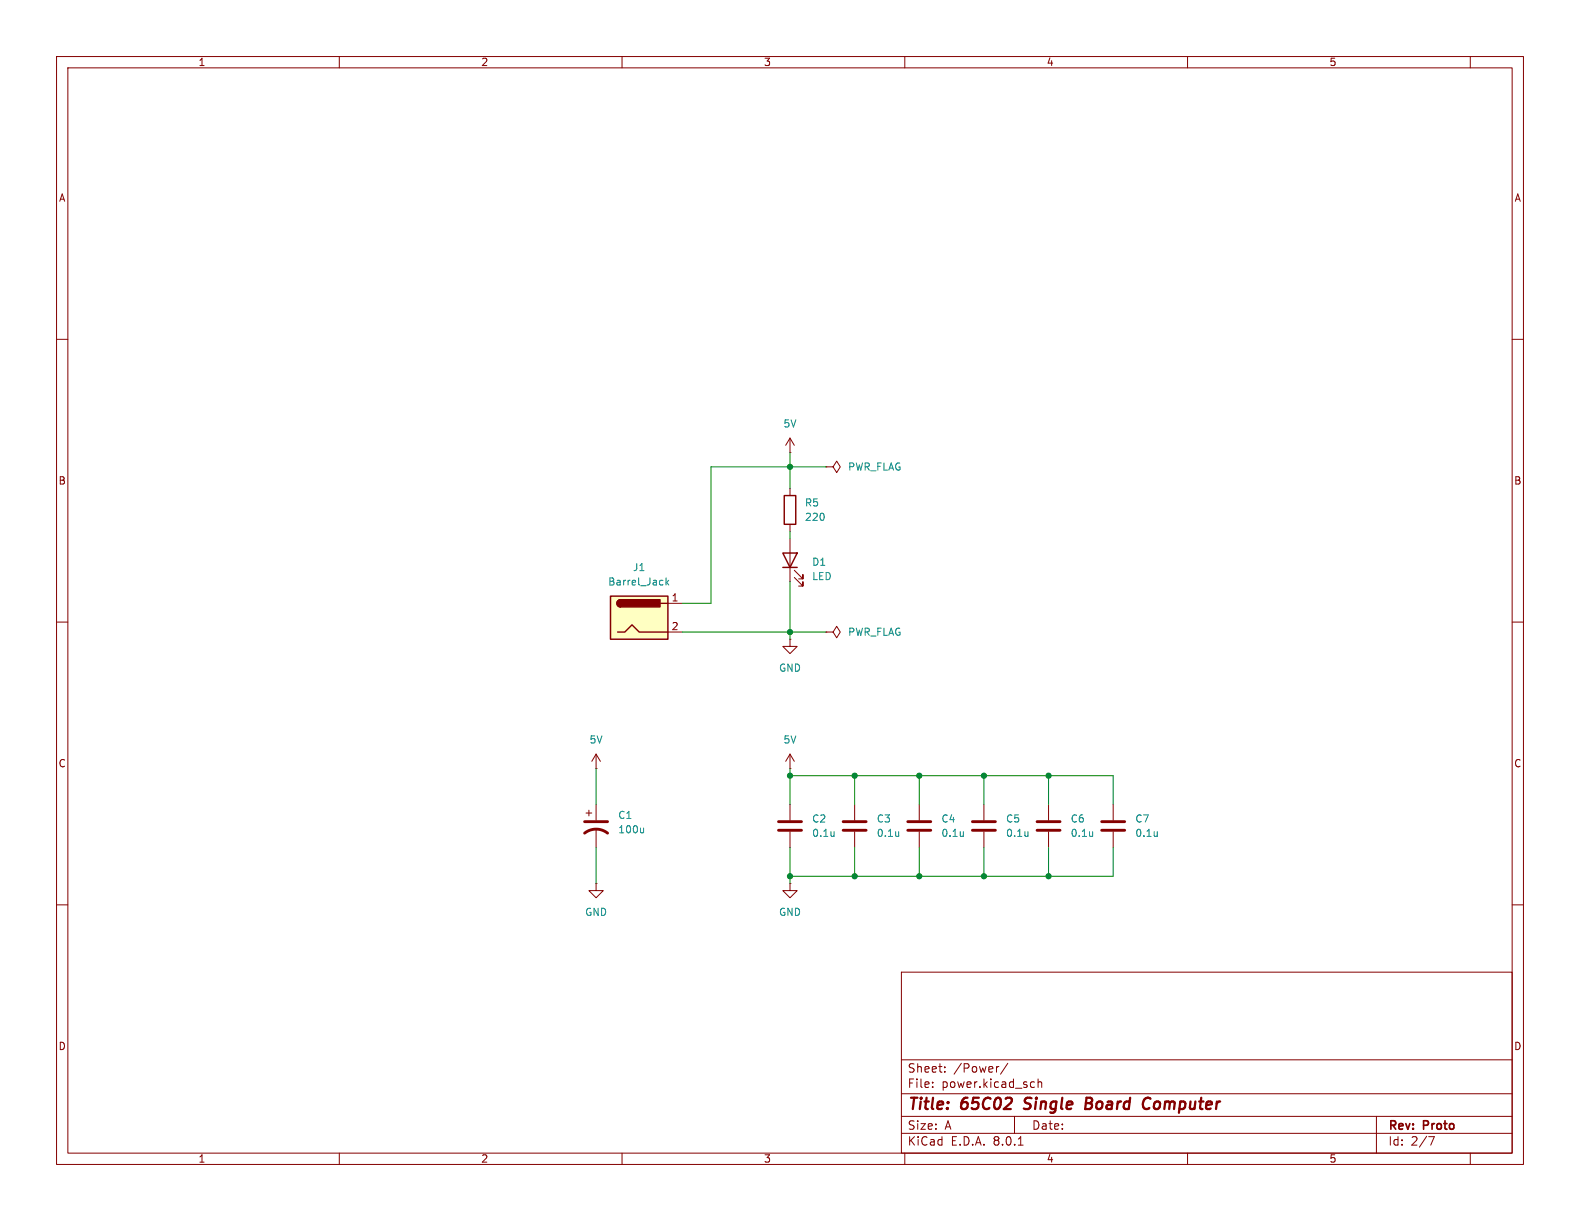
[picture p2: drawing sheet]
<svg xmlns="http://www.w3.org/2000/svg" width="279mm" height="216mm" viewBox="0 0 279 216" stroke-linecap="round" stroke-linejoin="round" font-family="sans-serif">
<g fill="none" stroke="#840000" stroke-width=".18">
<path d="M10 10h259.4v195.9h-259.4zM12 12h255.4v191.9h-255.4zM60 10v2M110 10v2M160 10v2M210 10v2M260 10v2M10 60h2M267.4 60h2M10 110h2M267.4 110h2M10 160h2"/>
<path d="M162.6 142.2v2.8M162.6 147.1v2.8M174 142.2v2.8M174 147.1v2.8M185.4 142.2v2.8M185.4 147.1v2.8M196.8 142.2v2.8M196.8 147.1v2.8M267.4 160h2M159.4 171.9h108v32h-108zM159.4 197.4h108M159.4 193.4h108"/>
<path d="M159.4 187.4h108M164.9 192.1v.2M164.9 191.4v.1M167.1 189.4v.2M167.1 188.7v.1M176.6 188.6l-.2 .1M178.2 188l-1.3 1.9M179.4 197.4v3M182.5 191.3l.4 .1M182.9 192.2l-.4 .1M183.6 191.4l.2-.1 .3 .1 .1 .9M183.6 190.8v1.5"/>
<path d="M243.4 197.4v6.5M60 203.9v2M110 203.9v2M159.4 200.4h108M160 203.9v2M180.1 202.5h.8M210 203.9v2M252.6 201h1l-.6 1.5M260 203.9v2"/>
</g>
<path d="M181 196l.3 .1M181.4 194.3l-.2 .2 .1 .4M192 195.1h.7M192.7 195.1l.3 .1M192.8 194.1h-.7l-.2 2 1-.1M192.9 195l-.2 .1M202.6 194.2a.67 .67 0 0 1 .8 .1M203.2 195.9l-.4 .2" fill="none" stroke="#840000" stroke-width=".4"/>
<path d="M160.5 146.8h4.1M160.5 145.3h4.1M172 146.8h4M172 145.3h4M183.4 146.8h4.1M183.4 145.3h4.1M194.8 146.8h4.1M194.8 145.3h4.1" fill="none" stroke="#840000" stroke-width=".51"/>
<path d="M170.4 147.1v.8M170.4 147.8h-.1M181.8 147.1v.8M181.8 147.8h-.1M193.2 147.1v.8M193.2 147.8h.1M204.6 147.1v.8M204.6 147.8h.1" fill="none" stroke="#008484" stroke-width=".18"/>
<path d="M107.9 105.4h10.2v7.6h-10.2z" fill="#ffffc2"/>
<path d="M138.4 97.8h2.6l-1.3 2.5zM138.7 87.6h2v5.1h-2zM107.9 105.4h10.2v7.6h-10.2zM109.2 111.8h1.3l1.3-1.3 1.2 1.3h5.1M109.7 106a.64 .64 0 0 0-.6 .7 .64 .64 0 0 0 .6 .6M116.8 106.7h1.3M138.4 100.3h2.6" fill="none" stroke="#840000" stroke-width=".25"/>
<g fill="#840000" stroke="#840000" stroke-width=".25">
<path d="M109.3 106.2l.4-.2v1.3a.63 .63 0 0 1-.6-.4 .63 .63 0 0 1 .2-.7z"/>
<path d="M109.7 106h7v1.3h-7z"/>
</g>
<g fill="none" stroke="#840000" stroke-width=".18">
<path d="M139.7 77.5v2.5M139.7 77.5l-.8 1.2M139.7 77.5l.8 1.2M139.7 80h.1M139.7 86.4v1.2M139.7 92.7v1.3M139.7 95.3v7.6M146 82.6h1.3l.7-1.1 .6 1.1-.6 1-.7-1M146 82.6h.1M118.1 106.7h2.5M118.1 111.8h2.5M139.7 113v1.3h1.3l-1.3 1.3-1.3-1.3h1.3"/>
<path d="M139.7 113h.1M140.5 102.1l1.5 1.5v-.7v.7h-.8M140.5 100.8l1.5 1.6v-.8v.8h-.8M146 111.8h1.3l.7-1.1 .6 1.1-.6 1-.7-1M146 111.8h.1M105.4 135.9h.1M105.4 133.4l-.8 1.2M105.4 133.4v2.5M105.4 133.4l.8 1.2M139.7 135.9h.1M139.7 133.4l-.8 1.2M139.7 133.4v2.5"/>
<path d="M139.7 133.4l.8 1.2M103.6 143.8h1M104.1 143.3v1M105.4 156.2v1.3h1.3l-1.3 1.3-1.3-1.3h1.3M105.4 156.2h.1M105.4 142.2v2.8M105.4 146.6v3.3M139.7 156.2v1.3h1.3l-1.3 1.3-1.3-1.3h1.3M139.7 156.2h.1M139.7 142.2v2.8M139.7 147.1v2.8M151.1 142.2v2.8"/>
<path d="M151.1 147.1v2.8"/>
</g>
<path d="M117.8 102.2v1.2M117.9 103l.4 .4M118.3 102.6l-.5 .5M113.8 146.4v.9M113.8 147.1l-.2 .2M147.5 147.1v.8M147.5 147.8h-.1M158.9 147.1v.8M158.9 147.8h.1" fill="none" stroke="#008484" stroke-width=".18"/>
<path d="M103.4 147.3a3.3 3.3 0 0 1 4 0M103.4 145.3h4M137.7 146.8h4M137.7 145.3h4M149.1 146.8h4.1M149.1 145.3h4.1" fill="none" stroke="#840000" stroke-width=".51"/>
<g fill="none" stroke="#008400" stroke-width=".18">
<path d="M139.7 80v6.4M139.7 94v1.3M146 82.6h-20.3v24.1h-5.1M120.6 111.8h25.4M139.7 102.9v10.1M105.4 135.9v6.3M139.7 135.9v6.3M139.7 137.2h57.1v5M151.1 137.2v5M162.6 137.2v5M174 137.2v5M185.4 137.2v5"/>
<path d="M105.4 149.9v6.3M139.7 149.9v6.3M151.1 149.9v5M162.6 149.9v5M174 149.9v5M185.4 149.9v5M196.8 149.9v5h-57.1"/>
</g>
<g fill="#008400" stroke="#008400" stroke-width=".18">
<circle cx="139.7" cy="111.8" r=".46"/>
<circle cx="139.7" cy="154.9" r=".46"/>
<circle cx="139.7" cy="82.6" r=".46"/>
<circle cx="139.7" cy="137.2" r=".46"/>
<circle cx="162.6" cy="154.9" r=".46"/>
<circle cx="151.1" cy="154.9" r=".46"/>
<circle cx="185.4" cy="137.2" r=".46"/>
<circle cx="162.6" cy="137.2" r=".46"/>
<circle cx="151.1" cy="137.2" r=".46"/>
<circle cx="185.4" cy="154.9" r=".46"/>
<circle cx="174" cy="154.9" r=".46"/>
<circle cx="174" cy="137.2" r=".46"/>
</g>
<g font-size="2.8" fill="#840000">
<text x="160.4" y="196.8">Title:</text>
<text x="170.1" y="196.8">65C02</text>
<text x="182" y="196.8">Single</text>
<text x="193.6" y="196.8">Board</text>
<text x="204.6" y="196.8">Computer</text>
</g>
<g font-size="2.1" fill="#840000">
<text x="160.4" y="189.9">Sheet:</text>
<text x="168.6" y="189.9">/Power/</text>
<text x="160.4" y="192.6">File:</text>
<text x="166.5" y="192.6">power.kicad_sch</text>
<text x="160.4" y="202.8">KiCad</text>
<text x="160.4" y="200">Size:</text>
<text x="167.1" y="200">A</text>
<text x="168.1" y="202.8">E.D.A.</text>
<text x="175.7" y="202.8">8.0.1</text>
<text x="182.4" y="200">Date:</text>
<text x="245.4" y="200.2">Rev:</text>
<text x="245.4" y="202.8">Id:</text>
<text x="249.5" y="202.8">2/7</text>
<text x="251.8" y="200.2">Proto</text>
</g>
<g font-size="1.8" fill="#840000">
<text x="35" y="11.9">1</text>
<text x="85" y="11.9">2</text>
<text x="135" y="11.9">3</text>
<text x="185" y="11.9">4</text>
<text x="235" y="11.9">5</text>
<text x="10.3" y="35.9">A</text>
<text x="267.7" y="35.9">A</text>
<text x="10.3" y="85.9">B</text>
<text x="267.7" y="85.9">B</text>
<text x="118.7" y="106.4">1</text>
<text x="118.7" y="111.5">2</text>
<text x="10.3" y="135.9">C</text>
<text x="267.7" y="135.9">C</text>
<text x="10.3" y="185.9">D</text>
<text x="267.7" y="185.9">D</text>
<text x="35" y="205.8">1</text>
<text x="85" y="205.8">2</text>
<text x="135" y="205.8">3</text>
<text x="185" y="205.8">4</text>
<text x="235" y="205.8">5</text>
</g>
<g font-size="1.8" fill="#008484">
<text x="138.4" y="75.8">5V</text>
<text x="149.9" y="83.4">PWR_FLAG</text>
<text x="142.2" y="89.8">R5</text>
<text x="142.2" y="92.3">220</text>
<text x="111.8" y="101.2">J1</text>
<text x="143.5" y="100.2">D1</text>
<text x="107.5" y="103.7">Barrel_Jack</text>
<text x="143.5" y="102.8">LED</text>
<text x="149.9" y="112.6">PWR_FLAG</text>
<text x="137.7" y="119">GND</text>
<text x="104.2" y="131.7">5V</text>
<text x="138.4" y="131.7">5V</text>
<text x="109.2" y="145">C1</text>
<text x="109.2" y="147.5">100u</text>
<text x="143.5" y="145.6">C2</text>
<text x="143.5" y="148.2">0.1u</text>
<text x="154.9" y="145.6">C3</text>
<text x="154.9" y="148.2">0.1u</text>
<text x="166.4" y="145.6">C4</text>
<text x="166.4" y="148.2">0.1u</text>
<text x="177.8" y="145.6">C5</text>
<text x="177.8" y="148.2">0.1u</text>
<text x="189.2" y="145.6">C6</text>
<text x="189.2" y="148.2">0.1u</text>
<text x="200.7" y="145.6">C7</text>
<text x="200.7" y="148.2">0.1u</text>
<text x="103.4" y="162.2">GND</text>
<text x="137.7" y="162.2">GND</text>
</g>
</svg>
